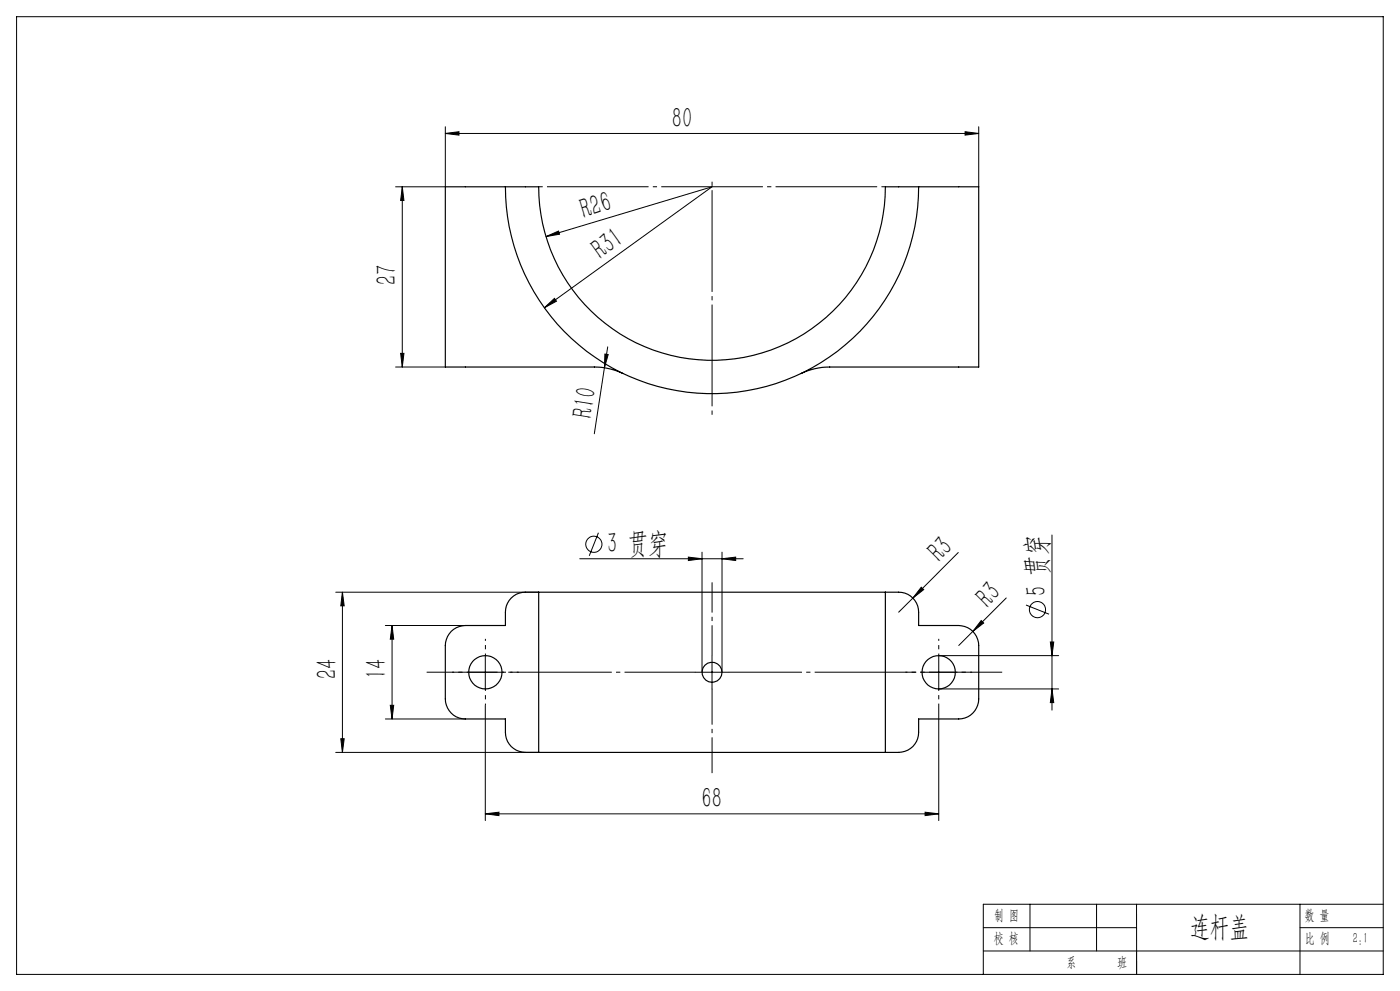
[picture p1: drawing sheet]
<svg xmlns="http://www.w3.org/2000/svg" width="420mm" height="297mm" viewBox="0 0 420 297" stroke-linecap="round" stroke-linejoin="round" font-family="sans-serif">
<g fill="none" stroke="#000" stroke-width=".35">
<path d="M151.6 56h10a52 52 0 0 0 52 52 52 52 0 0 0 52-52h10M151.6 56a62 62 0 0 0 62 62 62 62 0 0 0 62-62M151.6 56h-18v54h44.7a20.2 20.2 0 0 1 8.6 1.9M275.6 56h18v54h-44.7a20.2 20.2 0 0 0-8.6 1.9M161.6 177.5a11.8 11.8 0 0 0-6.7 .6 6 6 0 0 0-3.3 5.4v4h-12a6 6 0 0 0-6 6v16a6 6 0 0 0 6 6h12a11.8 11.8 0 0 0 .7 6.7 6.1 6.1 0 0 0 5.3 3.3h4M161.6 177.5h104M161.6 177.5v48M265.6 177.5a11.8 11.8 0 0 1 6.7 .6 6 6 0 0 1 3.3 5.4v4h12a6 6 0 0 1 6 6v16a6 6 0 0 1-6 6h-12a11.8 11.8 0 0 1-.6 6.7 6.1 6.1 0 0 1-5.4 3.3h-4M265.6 177.5v48M161.6 225.5h104"/>
<circle cx="145.6" cy="201.5" r="5"/>
<circle cx="213.6" cy="201.5" r="3"/>
<circle cx="281.6" cy="201.5" r="5"/>
</g>
<g fill="none" stroke="#000" stroke-width=".3">
<path d="M5 5h410v287h-410zM133.6 38v18h-14.9M289.5 39.5l4.1 .5-4.1 .5zM293.6 38v18M120.7 56l.5 4.1h-1zM120.7 56v54M133.6 40l4.1-.5v1zM133.6 40h160M163.8 70.9l3.8-1.7 .3 1zM163.8 70.9l49.8-14.9-50.3 36.2M163.3 92.2l3-2.8 .6 .9zM118.7 110h14.9"/>
<path d="M120.2 105.9h1l-.5 4.1zM181.3 110.2l-3 19.8M181.5 106.1l1 .2-1.2 3.9zM182.3 104l-1 6.2M179.5 159.7l-2.7 6.9M100.7 177.5h60.9M102.7 177.5l.6 4.1h-1.1zM102.7 177.5v48M173.9 167.5h49.1M206.5 167l4.1 .5-4.1 .5zM210.6 165.5v36M216.6 167.5l4.1-.5v1z"/>
<path d="M216.6 165.5v36M273.9 179.2l-4.3 4.3M276.4 176l.7 .7-3.2 2.5zM287.5 165.6l-13.6 13.6M301.9 179.2l-14.3 14.3M315.6 160.3v52.5M115.6 187.5h24M117.6 187.5l.5 4.1h-1zM117.6 187.5v28M145.6 196.5v10M213.6 196.5v10M294.4 186l.7 .7-3.2 2.5z"/>
<path d="M307.8 181.3l6.9 2.8M315.1 192.4h1l-.5 4.1zM317.6 196.5h-36v10h36M115.6 215.5h24M117.1 211.4h1l-.5 4.1zM140.6 201.5h10M145.6 211.5v34.4M208.6 201.5h10M276.6 201.5h10M281.6 211.5v34.4M315.6 206.5l.5 4.1h-1zM100.7 225.5h60.9"/>
<path d="M102.2 221.4h1.1l-.6 4.1zM145.6 243.9l4.1-.5v1zM145.6 243.9h136M277.5 243.4l4.1 .5-4.1 .5zM295 278h46M309 271v14M329 271v14M341 271v21M390 278h25M390 271v21M415 271h-120v21M295 285h120"/>
<circle cx="178.2" cy="163.1" r="2.42"/>
<circle cx="311.2" cy="182.7" r="2.42"/>
</g>
<path d="M145.6 196.5v-5M281.6 196.5v-5M140.6 201.5h-5M145.6 206.5v5M150.6 201.5h5M276.6 201.5h-5M281.6 206.5v5M286.6 201.5h5" fill="none" stroke="#000" stroke-width=".3" stroke-dasharray="30.5 1.3 1.3 1.3" stroke-dashoffset="29.9" stroke-linecap="butt"/>
<path d="M213.6 196.5v-22" fill="none" stroke="#000" stroke-width=".3" stroke-dasharray="30.5 1.3 1.3 1.3" stroke-dashoffset="21.4" stroke-linecap="butt"/>
<path d="M208.6 201.5h-80.6" fill="none" stroke="#000" stroke-width=".3" stroke-dasharray="30.5 1.3 1.3 1.3" stroke-dashoffset="9.2" stroke-linecap="butt"/>
<path d="M213.6 206.5v25.2" fill="none" stroke="#000" stroke-width=".3" stroke-dasharray="30.5 1.3 1.3 1.3" stroke-dashoffset="19.8" stroke-linecap="butt"/>
<path d="M218.6 201.5h82.1" fill="none" stroke="#000" stroke-width=".3" stroke-dasharray="30.5 1.3 1.3 1.3" stroke-dashoffset="8.5" stroke-linecap="butt"/>
<path d="M213.6 54v70.8" fill="none" stroke="#000" stroke-width=".3" stroke-dasharray="30.5 1.3 1.3 1.3" stroke-dashoffset="-3" stroke-linecap="butt"/>
<path d="M161.6 56h104" fill="none" stroke="#000" stroke-width=".3" stroke-dasharray="30.5 1.3 1.3 1.3" stroke-dashoffset="-2.5" stroke-linecap="butt"/>
<path d="M341 285v7" fill="none" stroke="#0a0605" stroke-width=".3"/>
<g fill="#000">
<path d="M163.8 70.9l3.8-1.7 .3 1zM163.3 92.2l3-2.8 .6 .9zM181.5 106.1l1 .2-1.2 3.9zM276.4 176l.7 .7-3.2 2.5zM294.4 186l.7 .7-3.2 2.5z"/>
<path d="M120.7 56l.5 4.1h-1zM120.2 105.9h1l-.5 4.1zM315.1 192.4h1l-.5 4.1zM315.6 206.5l.5 4.1h-1z"/>
<path d="M133.6 40l4.1-.5v1zM289.5 39.5l4.1 .5-4.1 .5z"/>
<path d="M117.6 187.5l.5 4.1h-1zM117.1 211.4h1l-.5 4.1z"/>
<path d="M102.2 221.4h1.1l-.6 4.1zM102.7 177.5l.6 4.1h-1.1z"/>
<path d="M145.6 243.9l4.1-.5v1zM277.5 243.4l4.1 .5-4.1 .5zM206.5 167l4.1 .5-4.1 .5zM216.6 167.5l4.1-.5v1z"/>
</g>
<g font-size="8.8">
<text x="201.5" y="38.2">80</text>
<text x="175.1" y="65.7" transform="rotate(-17 175.1 65.7)">R26</text>
<text x="180.3" y="77.9" transform="rotate(-36 180.3 77.9)">R31</text>
<text x="119" y="85.6" transform="rotate(-90 119 85.6)">27</text>
<text x="177.6" y="125.5" transform="rotate(-81 177.6 125.5)">R10</text>
<text x="182.2" y="165.7">3 贯穿</text>
<text x="282" y="168.7" transform="rotate(-45 282 168.7)">R3</text>
<text x="313.9" y="178.7" transform="rotate(-90 313.9 178.7)">5 贯穿</text>
<text x="296.4" y="182.4" transform="rotate(-45 296.4 182.4)">R3</text>
<text x="101" y="203.5" transform="rotate(-90 101 203.5)">24</text>
<text x="115.9" y="203.5" transform="rotate(-90 115.9 203.5)">14</text>
<text x="210.5" y="242.2">68</text>
</g>
<text font-size="8.5" x="357" y="280.6">连杆盖</text>
<g font-size="4.4">
<text x="298.2" y="275.7">制 图</text>
<text x="391.4" y="275.6">数 量</text>
<text x="298.1" y="282.7">校 核</text>
<text x="391.4" y="282.7">比 例</text>
<text x="405.8" y="282.7">2:1</text>
<text x="320" y="289.8">系</text>
<text x="335.1" y="289.8">班</text>
</g>
</svg>
